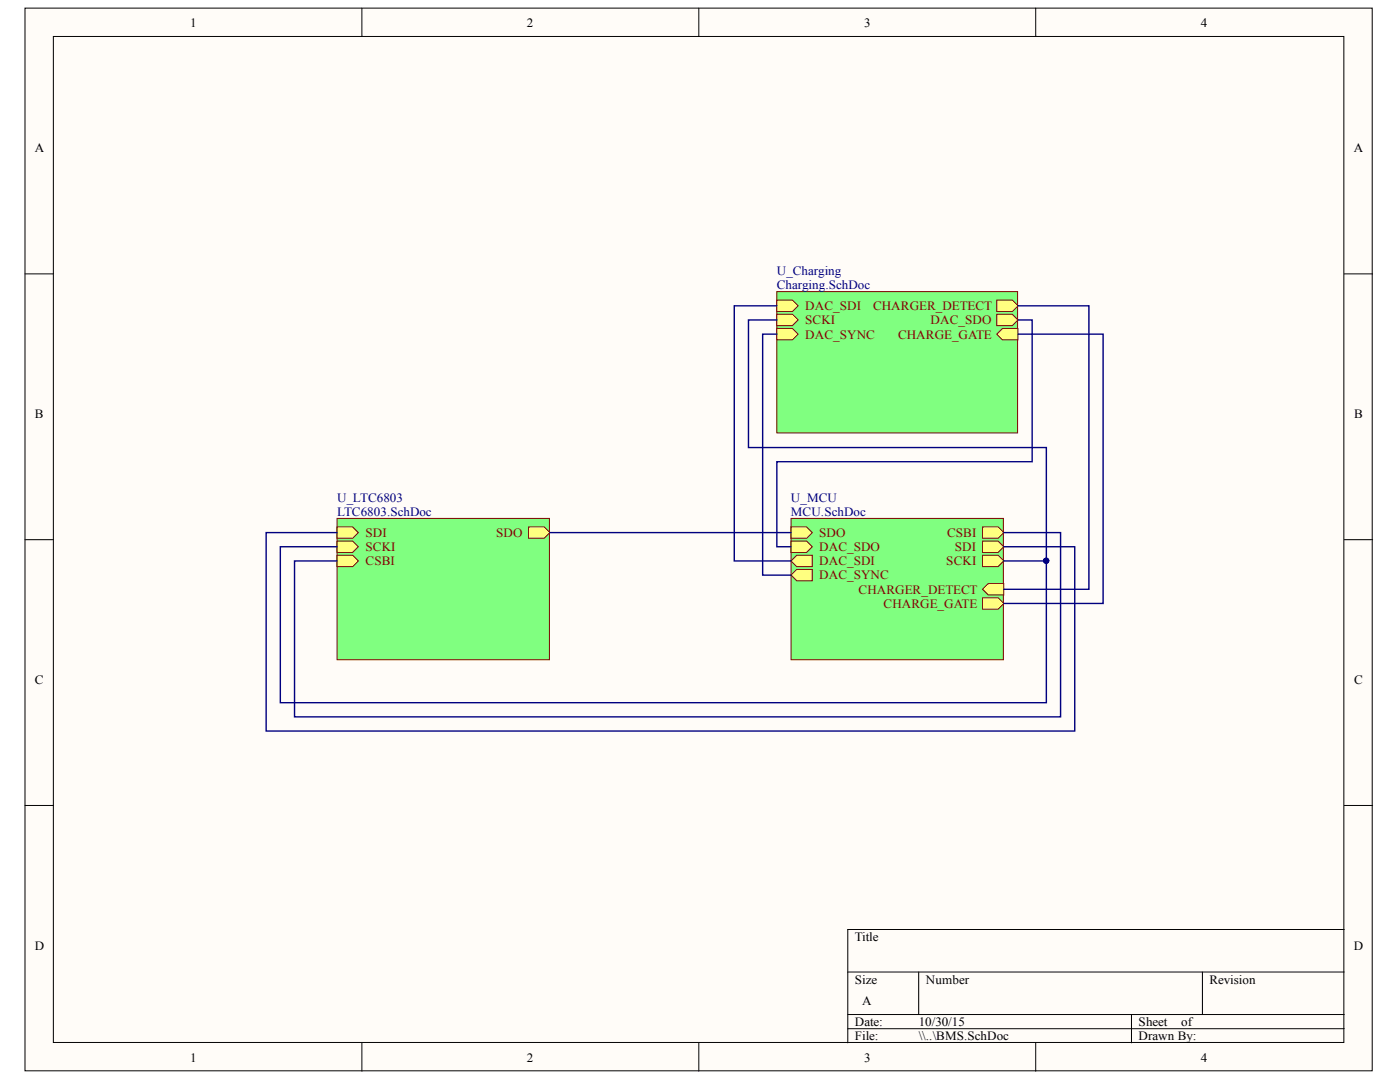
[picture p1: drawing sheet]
<svg xmlns="http://www.w3.org/2000/svg" width="279mm" height="216mm" viewBox="0 0 279 216" stroke-linecap="round" stroke-linejoin="round" font-family="sans-serif">
<g fill="#fffcf8" stroke="#000" stroke-width=".2">
<path d="M5 1.6h268.9v212.1h-268.9z"/>
<path d="M10.6 7.3h257.6v200.7h-257.6z"/>
</g>
<g fill="none" stroke="#000" stroke-width=".2">
<path d="M72.2 1.6v5.7M139.5 1.6v5.7M206.7 1.6v5.7M5 54.7h5.6M268.3 54.7h5.6M5 107.7h5.6M268.3 107.7h5.6M5 160.7h5.6M268.3 160.7h5.6M169.2 194h99.1M183.3 194v8.4M240 194v8.4"/>
<path d="M268.3 185.5h-99.1v22.6M72.2 208.1v5.7M139.5 208.1v5.7M169.2 202.4h99.1M169.2 205.3h99.1M206.7 208.1v5.7M225.8 202.4v5.7"/>
</g>
<path d="M67.3 103.4h42.4v28.2h-42.4z" fill="#80ff80" stroke="#800000" stroke-width=".2"/>
<path d="M67.3 105.1h3.1l1.1 1.2-1.1 1.1h-3.1z" fill-rule="evenodd" fill="#ffff80"/>
<path d="M67.3 105.1h3.1l1.1 1.2-1.1 1.1h-3.1z" fill="none" stroke="#800000" stroke-width=".2"/>
<path d="M67.3 108h3.1l1.1 1.1-1.1 1.1h-3.1z" fill-rule="evenodd" fill="#ffff80"/>
<path d="M67.3 108h3.1l1.1 1.1-1.1 1.1h-3.1z" fill="none" stroke="#800000" stroke-width=".2"/>
<path d="M105.5 105.1h3.1l1.1 1.2-1.1 1.1h-3.1z" fill-rule="evenodd" fill="#ffff80"/>
<path d="M105.5 105.1h3.1l1.1 1.2-1.1 1.1h-3.1z" fill="none" stroke="#800000" stroke-width=".2"/>
<path d="M67.3 110.8h3.1l1.1 1.1-1.1 1.2h-3.1z" fill-rule="evenodd" fill="#ffff80"/>
<path d="M67.3 110.8h3.1l1.1 1.1-1.1 1.2h-3.1z" fill="none" stroke="#800000" stroke-width=".2"/>
<path d="M157.9 103.4h42.3v28.2h-42.3z" fill="#80ff80" stroke="#800000" stroke-width=".2"/>
<path d="M196.1 105.1h3.1l1.1 1.2-1.1 1.1h-3.1z" fill-rule="evenodd" fill="#ffff80"/>
<path d="M196.1 105.1h3.1l1.1 1.2-1.1 1.1h-3.1z" fill="none" stroke="#800000" stroke-width=".2"/>
<path d="M196.1 108h3.1l1.1 1.1-1.1 1.1h-3.1z" fill-rule="evenodd" fill="#ffff80"/>
<path d="M196.1 108h3.1l1.1 1.1-1.1 1.1h-3.1z" fill="none" stroke="#800000" stroke-width=".2"/>
<path d="M157.9 105.1h3.1l1.1 1.2-1.1 1.1h-3.1z" fill-rule="evenodd" fill="#ffff80"/>
<path d="M157.9 105.1h3.1l1.1 1.2-1.1 1.1h-3.1z" fill="none" stroke="#800000" stroke-width=".2"/>
<path d="M196.1 110.8h3.1l1.1 1.1-1.1 1.2h-3.1z" fill-rule="evenodd" fill="#ffff80"/>
<path d="M196.1 110.8h3.1l1.1 1.1-1.1 1.2h-3.1z" fill="none" stroke="#800000" stroke-width=".2"/>
<path d="M157.9 108h3.1l1.1 1.1-1.1 1.1h-3.1z" fill-rule="evenodd" fill="#ffff80"/>
<path d="M157.9 108h3.1l1.1 1.1-1.1 1.1h-3.1z" fill="none" stroke="#800000" stroke-width=".2"/>
<path d="M157.9 114.8l1.1-1.2h3.1v2.3h-3.1z" fill-rule="evenodd" fill="#ffff80"/>
<path d="M157.9 114.8l1.1-1.2h3.1v2.3h-3.1z" fill="none" stroke="#800000" stroke-width=".2"/>
<path d="M157.9 111.9l1.1-1.1h3.1v2.3h-3.1z" fill-rule="evenodd" fill="#ffff80"/>
<path d="M157.9 111.9l1.1-1.1h3.1v2.3h-3.1z" fill="none" stroke="#800000" stroke-width=".2"/>
<path d="M196.1 117.6l1.1-1.1h3.1v2.2h-3.1z" fill-rule="evenodd" fill="#ffff80"/>
<path d="M196.1 117.6l1.1-1.1h3.1v2.2h-3.1z" fill="none" stroke="#800000" stroke-width=".2"/>
<path d="M196.1 119.3h3.1l1.1 1.1-1.1 1.1h-3.1z" fill-rule="evenodd" fill="#ffff80"/>
<path d="M196.1 119.3h3.1l1.1 1.1-1.1 1.1h-3.1z" fill="none" stroke="#800000" stroke-width=".2"/>
<path d="M155 58.2h48.1v28.2h-48.1z" fill="#80ff80" stroke="#800000" stroke-width=".2"/>
<path d="M198.9 59.9h3.1l1.2 1.1-1.2 1.1h-3.1z" fill-rule="evenodd" fill="#ffff80"/>
<path d="M198.9 59.9h3.1l1.2 1.1-1.2 1.1h-3.1z" fill="none" stroke="#800000" stroke-width=".2"/>
<path d="M155 59.9h3.1l1.2 1.1-1.2 1.1h-3.1z" fill-rule="evenodd" fill="#ffff80"/>
<path d="M155 59.9h3.1l1.2 1.1-1.2 1.1h-3.1z" fill="none" stroke="#800000" stroke-width=".2"/>
<path d="M198.9 62.7h3.1l1.2 1.1-1.2 1.2h-3.1z" fill-rule="evenodd" fill="#ffff80"/>
<path d="M198.9 62.7h3.1l1.2 1.1-1.2 1.2h-3.1z" fill="none" stroke="#800000" stroke-width=".2"/>
<path d="M155 65.5h3.1l1.2 1.2-1.2 1.1h-3.1z" fill-rule="evenodd" fill="#ffff80"/>
<path d="M155 65.5h3.1l1.2 1.2-1.2 1.1h-3.1z" fill="none" stroke="#800000" stroke-width=".2"/>
<path d="M155 62.7h3.1l1.2 1.1-1.2 1.2h-3.1z" fill-rule="evenodd" fill="#ffff80"/>
<path d="M155 62.7h3.1l1.2 1.1-1.2 1.2h-3.1z" fill="none" stroke="#800000" stroke-width=".2"/>
<path d="M198.9 66.7l1.1-1.2h3.2v2.3h-3.2z" fill-rule="evenodd" fill="#ffff80"/>
<path d="M198.9 66.7l1.1-1.2h3.2v2.3h-3.2z" fill="none" stroke="#800000" stroke-width=".2"/>
<path d="M155 66.7h-2.8v48.1h5.7M155 63.8h-5.6v25.5h59.4v22.6M155 61h-8.5v50.9h11.4M203.2 63.8h2.8v28.3h-51v17h2.9M203.2 61h14.1v56.6h-17M203.2 66.7h17v53.7h-19.9M67.3 106.3h-14.2v39.6h161.4v-36.8h-14.2M67.3 109.1h-11.4v31.1h152.9v-28.3h-8.5M109.7 106.3h48.2M200.3 106.3h11.4v36.7h-152.9v-31.1h8.5" fill="none" stroke="#000080" stroke-width=".28"/>
<circle cx="208.8" cy="111.9" r=".52" fill="#000080" stroke="#000080" stroke-width=".2"/>
<g font-size="2.5">
<text x="38" y="5.3">1</text>
<text x="105.2" y="5.3">2</text>
<text x="172.5" y="5.3">3</text>
<text x="239.7" y="5.3">4</text>
<text x="6.9" y="30.4">A</text>
<text x="270.2" y="30.4">A</text>
<text x="6.9" y="83.4">B</text>
<text x="270.3" y="83.4">B</text>
<text x="6.9" y="136.5">C</text>
<text x="270.3" y="136.5">C</text>
<text x="6.9" y="189.5">D</text>
<text x="170.6" y="187.7">Title</text>
<text x="270.2" y="189.5">D</text>
<text x="170.6" y="196.3">Size</text>
<text x="184.8" y="196.3">Number</text>
<text x="241.4" y="196.3">Revision</text>
<text x="172" y="200.5">A</text>
<text x="170.6" y="204.7">Date:</text>
<text x="170.6" y="207.5">File:</text>
<text x="183.4" y="204.7">10/30/15</text>
<text x="183.4" y="207.5">\\..\BMS.SchDoc</text>
<text x="227.2" y="204.7">Sheet</text>
<text x="227.2" y="207.5">Drawn By:</text>
<text x="235.8" y="204.7">of</text>
<text x="38" y="211.8">1</text>
<text x="105.2" y="211.8">2</text>
<text x="172.5" y="211.8">3</text>
<text x="239.7" y="211.8">4</text>
</g>
<g font-size="2.5" fill="#000080">
<text x="155" y="54.8">U_Charging</text>
<text x="155" y="57.6">Charging.SchDoc</text>
<text x="67.3" y="100.1">U_LTC6803</text>
<text x="157.8" y="100.1">U_MCU</text>
<text x="67.3" y="102.9">LTC6803.SchDoc</text>
<text x="157.8" y="102.9">MCU.SchDoc</text>
</g>
<g font-size="2.5" fill="#800000">
<text x="160.7" y="61.9">DAC_SDI</text>
<text x="160.7" y="64.7">SCKI</text>
<text x="174.2" y="61.9">CHARGER_DETECT</text>
<text x="185.7" y="64.7">DAC_SDO</text>
<text x="160.7" y="67.6">DAC_SYNC</text>
<text x="179.2" y="67.6">CHARGE_GATE</text>
<text x="73" y="107.2">SDI</text>
<text x="99" y="107.2">SDO</text>
<text x="163.5" y="107.2">SDO</text>
<text x="189" y="107.2">CSBI</text>
<text x="73" y="110">SCKI</text>
<text x="73" y="112.8">CSBI</text>
<text x="163.5" y="110">DAC_SDO</text>
<text x="163.5" y="112.8">DAC_SDI</text>
<text x="188.9" y="112.8">SCKI</text>
<text x="190.5" y="110">SDI</text>
<text x="163.5" y="115.6">DAC_SYNC</text>
<text x="171.4" y="118.5">CHARGER_DETECT</text>
<text x="176.3" y="121.3">CHARGE_GATE</text>
</g>
</svg>
